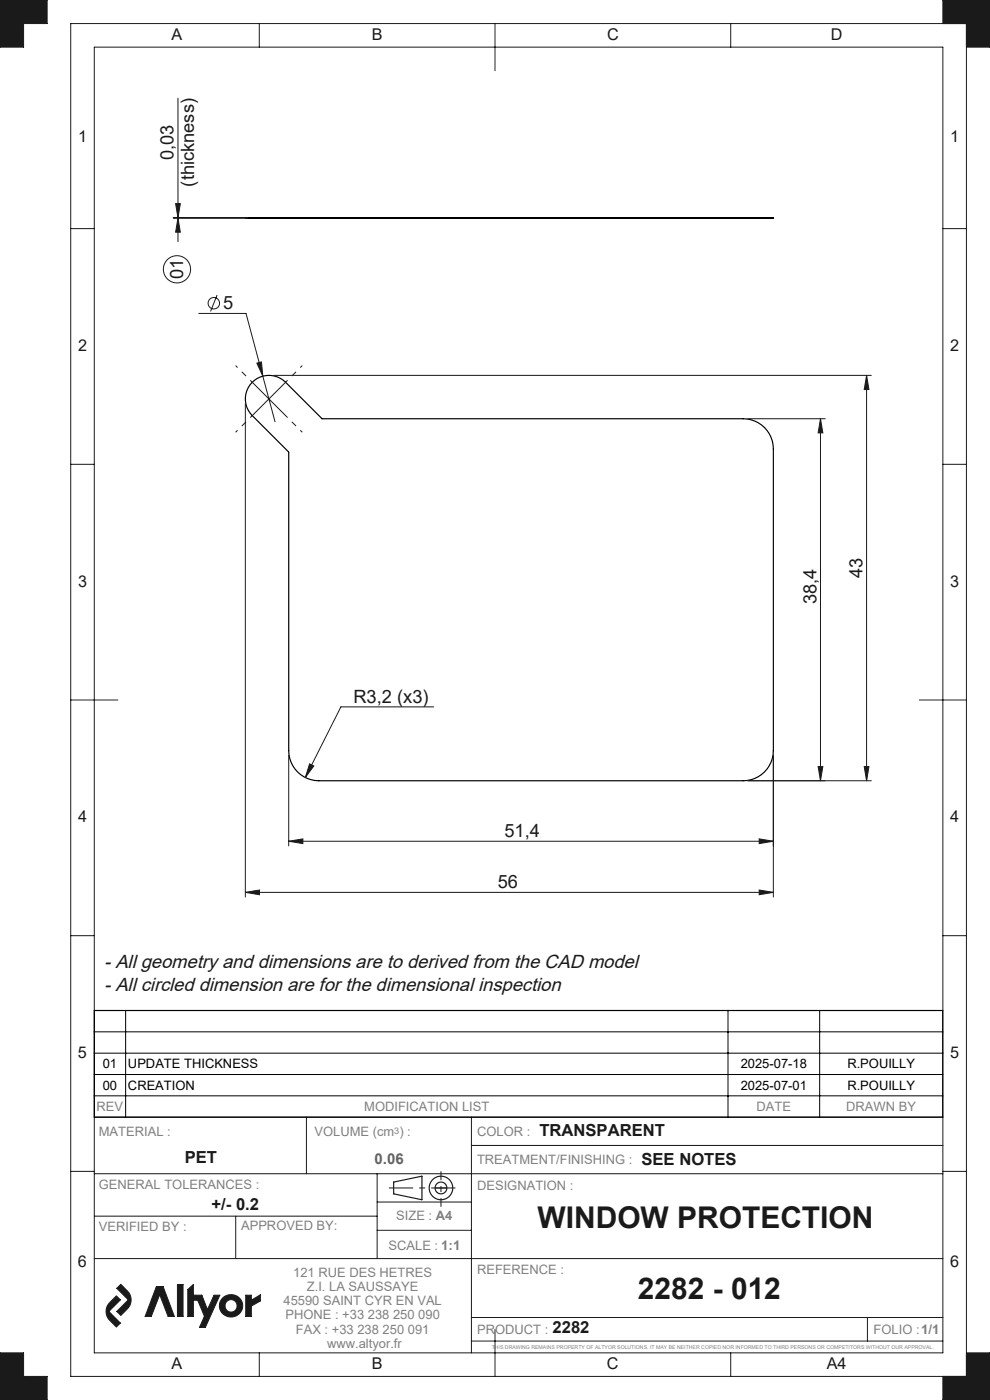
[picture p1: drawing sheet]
<svg xmlns="http://www.w3.org/2000/svg" width="210mm" height="297mm" viewBox="0 0 210 297" stroke-linecap="round" stroke-linejoin="round" font-family="sans-serif">
<g fill="none" stroke="#000" stroke-width=".25">
<path d="M53.5 46.2h-1.5l1.5 .1M53.5 46.2h7.7M53.5 46.3h7.7M53.5 46.2v.1M61.2 46.2h6.4M61.2 46.3h6.4M61.2 46.2v.1M67.6 46.2v.1M67.6 46.2h90M67.6 46.3h90M157.6 46.2h6.4l-6.4 .1M157.6 46.2v.1"/>
<path d="M53.5 81.1a5 5 0 0 1 7.1 0l7.7 7.7h89.3a6.4 6.4 0 0 1 6.4 6.4v64a6.4 6.4 0 0 1-6.4 6.4h-90a6.4 6.4 0 0 1-6.4-6.4v-63.3l-7.7-7.7a5 5 0 0 1 0-7.1z"/>
</g>
<g fill="none" stroke="#191924" stroke-width=".21">
<path d="M0 0h10v5h-5v5h-5zM15 5h190v287h-190zM20 10h180v277h-180zM55 5v5M105 5v10M155 5v5M200 5v-5h10v10h-5M15 48.5h5M200 48.5h5M15 98.5h5M200 98.5h5M15 148.5h10"/>
<path d="M195 148.5h10M15 198.5h5M200 198.5h5M20 237h180M65 237v12M100 237v50M15 248.5h5M20 249h180M20 258h60M50 258v9M80 249v18M80 255h20"/>
<path d="M100 243h100M200 248.5h5M20 267h180M24 275.6l.7-.7 .8 .9-2.4 2.4 2.4 2.5-.8 .8-1.2-1.1a2.9 2.9 0 0 1 .4-4.7zM24.8 273.3l.8-.8 1.2 1.1a2.9 2.9 0 0 1-.4 4.7l-.8 .8-.8-.9 2.4-2.4zM33.2 272.9h1.4l2.4 6.4h-1.3l-1.8-4.7-1.8 4.7h-1.3zM37.6 272.5h1.2v6.8h-1.2zM39.8 273.6l1.2-1.1v2.3h1.8l1.2 3 1.4-3h1.2l-3 6.8h-1.3l1.1-2.4-1.5-3.4h-.9v3.5h-1.2zM52.1 274.8h1.2v1l1.9-1.1v1.3l-1.9 1.1v2.2h-1.2zM80 261h20M100 279.5h100M184 279.5v5"/>
<path d="M0 287h5v5h5v5h-10zM55 287v5M100 284.5h100M105 282v10M155 287v5M205 287h5v10h-10v-5"/>
<circle cx="49" cy="277" r="2.42"/>
<circle cx="49" cy="277" r="1.31"/>
</g>
<g fill="none" stroke="#191924" stroke-width=".25">
<path d="M83.5 250.8l6-1.3v5l-6-1.2z"/>
<circle cx="93.5" cy="252" r="1.25"/>
<circle cx="93.5" cy="252" r="2.5"/>
</g>
<path d="M92.3 252h2.5" fill="none" stroke="#191924" stroke-width=".21" stroke-dasharray="30.5 1.3 1.3 1.3" stroke-linecap="butt"/>
<path d="M93.5 248.5v7.5" fill="none" stroke="#191924" stroke-width=".21" stroke-dasharray="30.5 1.3 1.3 1.3" stroke-dashoffset="28.6" stroke-linecap="butt"/>
<path d="M82.5 252h14.1" fill="none" stroke="#191924" stroke-width=".21" stroke-dasharray="30.5 1.3 1.3 1.3" stroke-dashoffset="25.3" stroke-linecap="butt"/>
<g fill="#191924">
<path d="M24 275.6l-1.2 1.4-.3 .8v.7l.5 1.3 1.7 1.7 .8-.8-2.4-2.5 2.4-2.4-.8-.9zM24.8 273.3l2.4 2.5-2.4 2.4 .8 .9 1.9-2 .3-.9v-.8l-.5-1.2-1.7-1.7zM33.2 272.9l-2.4 6.4h1.3l1.8-4.7 1.8 4.7h1.3l-2.4-6.4zM37.6 272.5h1.2v6.8h-1.2zM39.8 273.6v5.7h1.2v-3.5h.9l1.5 3.4-1.1 2.4h1.3l3-6.8h-1.2l-1.4 3-1.2-3h-1.8v-2.3zM46.6 277.1a2.43 2.43 0 0 0 4.8 0 2.43 2.43 0 0 0-4.8 0zM47.7 277a1.3 1.3 0 0 1 2.6 0 1.3 1.3 0 0 1-2.6 0zM52.1 274.8v4.5h1.2v-2.2l1.9-1.1v-1.3l-1.9 1.1v-1z" fill-rule="evenodd"/>
<path d="M0 287v10h10v-5h-5v-5zM200 0h10v10h-5v-5h-5zM205 287h5v10h-10v-5h5zM0 0h10v5h-5v5h-5z" fill-rule="evenodd"/>
</g>
<g fill="none" stroke="#191924" stroke-width=".21">
<path d="M37.8 20.8v30.5M36.8 46.2h15.7M36.8 46.3h15.7M37.3 43.2h1l-.5 3zM37.8 46.3l.5 3h-1zM42.2 66.5h10l6.1 23M46.1 62.6l-1.4 3.5M54.5 77l1-.2 .2 3zM58 79.6h126.8M183.8 79.6l.5 3h-1zM183.8 79.6v86M52 85.6v104.7"/>
<path d="M53.5 81.1l7.1 7.1M60.6 81.1l-7.1 7.1M158.6 88.8h16.4M174 88.8l.5 3h-1zM174 88.8v76.8M92 150h-19.7l-7.5 14.9M61.2 178.5l3-.5v1zM61.2 160.2v19.3M61.2 178.5h102.8M65.7 162l.9 .5-1.8 2.4zM158.6 165.6h26.2M161 178l3 .5-3 .5z"/>
<path d="M164 160.2v30.1M173.5 162.6h1l-.5 3zM183.3 162.6h1l-.5 3zM52 189.3l3-.5v1zM52 189.3h112M161 188.8l3 .5-3 .5z"/>
<circle cx="37.5" cy="57.1" r="2.89"/>
<circle cx="45.4" cy="64.3" r="1.21"/>
</g>
<path d="M53.5 81.1l-3.5-3.5M53.5 88.2l-3.5 3.5M60.6 88.2l3.5 3.5M60.6 81.1l3.5-3.5" fill="none" stroke="#191924" stroke-width=".21" stroke-dasharray="30.5 1.3 1.3 1.3" stroke-dashoffset="29.9" stroke-linecap="butt"/>
<path d="M20 218.9h180M26.6 214.4v22.6M154.4 214.4v22.6M173.9 214.4v22.6M20 223.4h180M20 227.9h180M20 232.5h180" fill="none" stroke="#000" stroke-width=".21"/>
<path d="M20 214.4h180v22.6h-180z" fill="none" stroke="#000" stroke-width=".25"/>
<g fill="#191924">
<path d="M161 178l3 .5-3 .5zM61.2 178.5l3-.5v1zM161 188.8l3 .5-3 .5zM52 189.3l3-.5v1z"/>
<path d="M65.7 162l-.9 2.9 1.8-2.4zM54.5 77l1.2 2.8-.2-3z"/>
<path d="M183.3 162.6h1l-.5 3zM183.8 79.6l.5 3h-1z"/>
<path d="M174 88.8l.5 3h-1zM173.5 162.6h1l-.5 3zM37.3 43.2h1l-.5 3zM37.8 46.3l.5 3h-1z"/>
</g>
<g font-size="6.3" fill="#191924">
<text x="114" y="260.6">WINDOW PROTECTION</text>
<text x="135.3" y="275.5">2282 - 012</text>
</g>
<g font-size="4" fill="#191924">
<text x="22.1" y="205.4">- All geometry and dimensions are to derived from the CAD model</text>
<text x="22.1" y="210.3">- All circled dimension are for the dimensional inspection</text>
</g>
<g font-size="3.9" fill="#191924">
<text x="36.8" y="34" transform="rotate(-90 36.8 34)">0,03</text>
<text x="41.2" y="39.6" transform="rotate(-90 41.2 39.6)">(thickness)</text>
<text x="38.9" y="59.2" transform="rotate(-90 38.9 59.2)">01</text>
<text x="47.4" y="65.6">5</text>
<text x="183" y="122.7" transform="rotate(-90 183 122.7)">43</text>
<text x="173.2" y="128.2" transform="rotate(-90 173.2 128.2)">38,4</text>
<text x="75" y="149.1">R3,2 (x3)</text>
<text x="107" y="177.6">51,4</text>
<text x="105.6" y="188.4">56</text>
</g>
<g font-size="3.5" fill="#191924">
<text x="114.4" y="241.1">TRANSPARENT</text>
<text x="39.2" y="246.7">PET</text>
<text x="136.1" y="247.1">SEE NOTES</text>
<text x="44.9" y="256.7">+/- 0.2</text>
<text x="117.2" y="282.7">2282</text>
</g>
<g font-size="3.4" fill="#191924">
<text x="36.4" y="8.5">A</text>
<text x="78.9" y="8.5">B</text>
<text x="128.8" y="8.5">C</text>
<text x="176.3" y="8.5">D</text>
<text x="16.6" y="30.2">1</text>
<text x="201.5" y="30.2">1</text>
<text x="16.5" y="74.5">2</text>
<text x="201.5" y="74.5">2</text>
<text x="16.6" y="124.4">3</text>
<text x="201.5" y="124.5">3</text>
<text x="16.5" y="174.5">4</text>
<text x="201.5" y="174.5">4</text>
<text x="16.5" y="224.5">5</text>
<text x="201.5" y="224.5">5</text>
<text x="16.5" y="268.7">6</text>
<text x="201.5" y="268.7">6</text>
<text x="36.3" y="290.5">A</text>
<text x="78.8" y="290.5">B</text>
<text x="128.7" y="290.5">C</text>
<text x="175.4" y="290.5">A4</text>
</g>
<text font-size="3.2" fill="#646464" x="79.5" y="247">0.06</text>
<g font-size="2.7">
<text x="21.8" y="226.6">01</text>
<text x="27.1" y="226.6">UPDATE THICKNESS</text>
<text x="157.1" y="226.6">2025-07-18</text>
<text x="179.7" y="226.6">R.POUILLY</text>
<text x="21.8" y="231.1">00</text>
<text x="27.1" y="231.1">CREATION</text>
<text x="157.1" y="231.1">2025-07-01</text>
<text x="179.7" y="231.1">R.POUILLY</text>
</g>
<g font-size="2.7" fill="#808080">
<text x="20.5" y="235.7">REV</text>
<text x="77.3" y="235.7">MODIFICATION LIST</text>
<text x="160.5" y="235.7">DATE</text>
<text x="179.5" y="235.7">DRAWN BY</text>
<text x="21" y="241">MATERIAL :</text>
<text x="66.7" y="241.1">VOLUME (cm ) :</text>
<text x="101.2" y="241">COLOR :</text>
<text x="101.2" y="247">TREATMENT/FINISHING :</text>
<text x="21" y="252.2">GENERAL TOLERANCES :</text>
<text x="101.2" y="252.4">DESIGNATION :</text>
<text x="21" y="261.1">VERIFIED BY :</text>
<text x="51.1" y="260.9">APPROVED BY:</text>
<text x="84" y="258.8">SIZE : A4</text>
<text x="82.4" y="265.1">SCALE : 1:1</text>
<text x="62.2" y="270.9">121 RUE DES HETRES</text>
<text x="65.1" y="273.9">Z.I. LA SAUSSAYE</text>
<text x="101.2" y="270.2">REFERENCE :</text>
<text x="60.1" y="276.9">45590 SAINT CYR EN VAL</text>
<text x="60.5" y="279.9">PHONE : +33 238 250 090</text>
<text x="62.8" y="282.9">FAX : +33 238 250 091</text>
<text x="69.4" y="285.9">www.altyor.fr</text>
<text x="101.2" y="283">PRODUCT :</text>
<text x="185.3" y="283">FOLIO :1/1</text>
</g>
<text font-size="1.9" fill="#808080" x="83.6" y="240.7">3</text>
<text font-size="1.1" fill="#808080" x="104.3" y="286.1">THIS DRAWING REMAINS PROPERTY OF ALTYOR SOLUTIONS. IT MAY BE NEITHER COPIED NOR INFORMED TO THIRD PERSONS OR COMPETITORS WITHOUT OUR APPROVAL.</text>
</svg>
